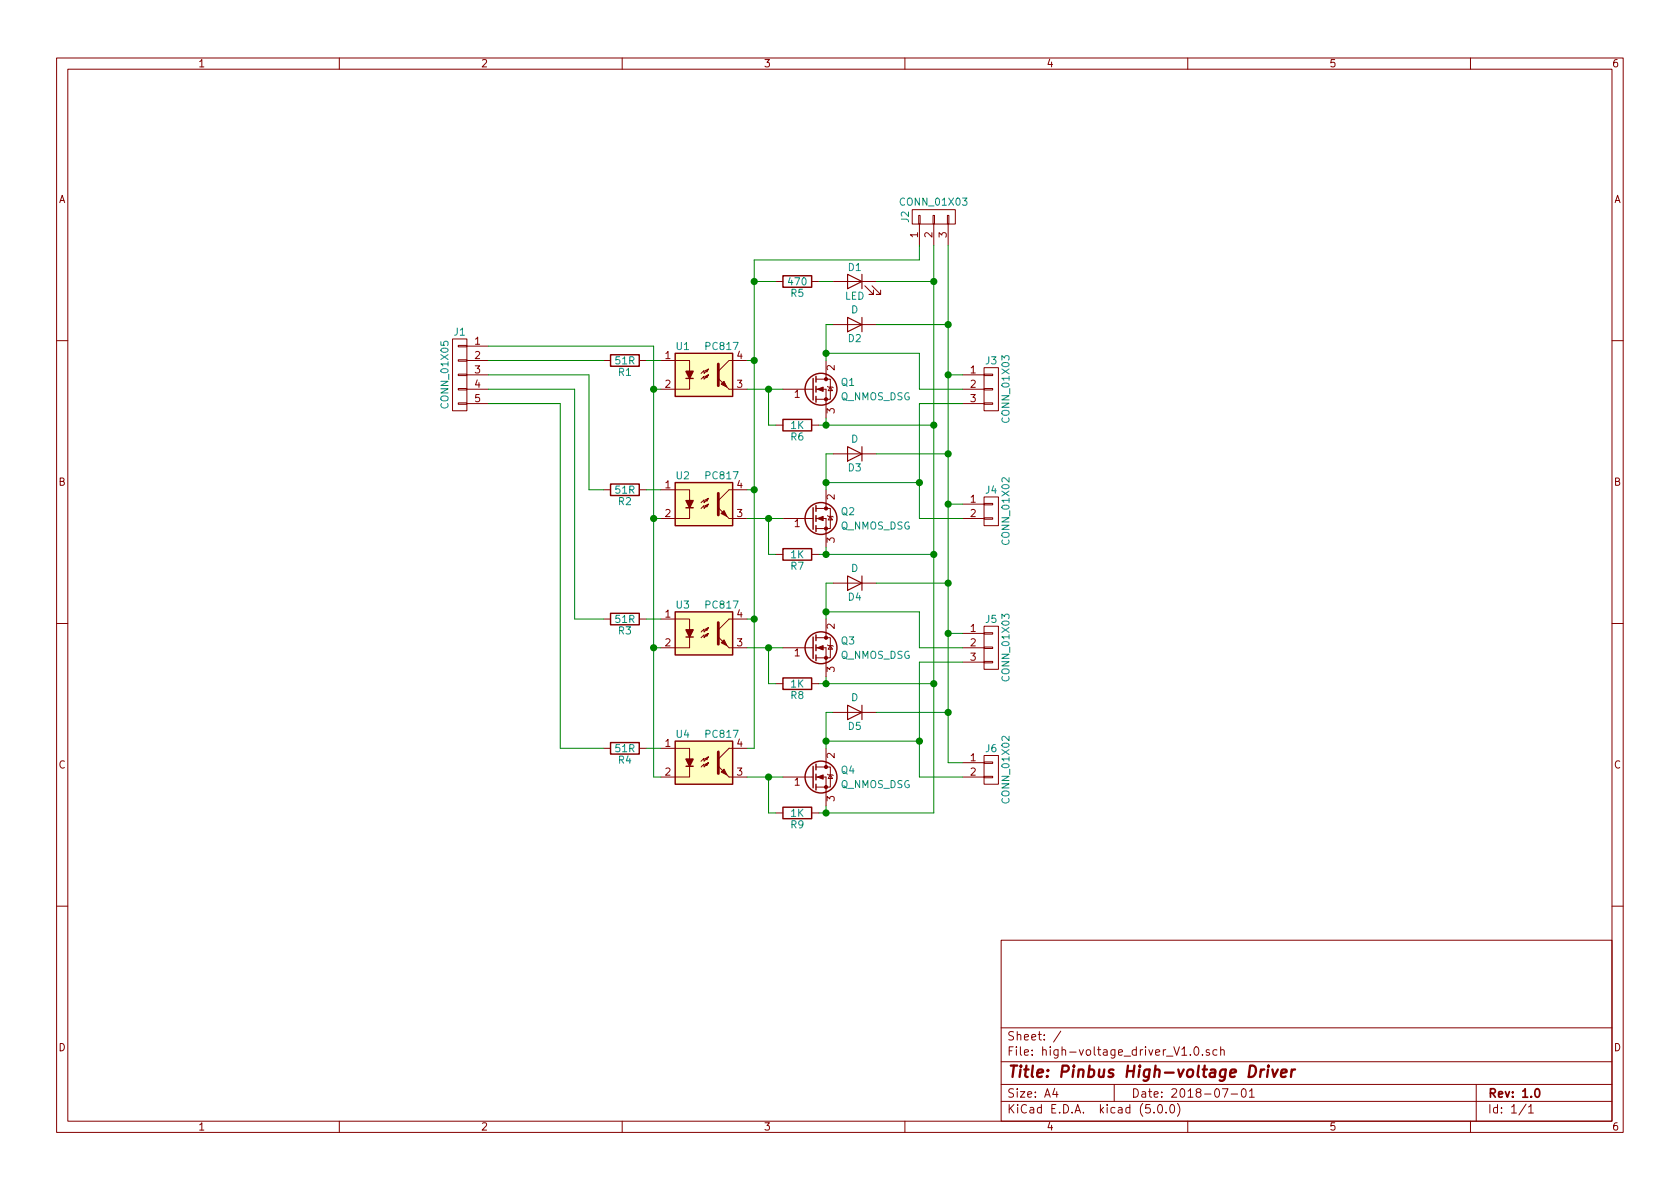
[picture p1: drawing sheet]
EESchema Schematic File Version 4
LIBS:high-voltage_driver_V1.0-cache
EELAYER 26 0
EELAYER END
$Descr A4 11693 8268
encoding utf-8
Sheet 1 1
Title "Pinbus High-voltage Driver"
Date "2018-07-01"
Rev "1.0"
Comp ""
Comment1 ""
Comment2 ""
Comment3 ""
Comment4 ""
$EndDescr
$Comp
L Device:Q_NMOS_GDS Q1
U 1 1
P 5650 2700
F 0 "Q1" H 5850 2750 50  0000 L CNN
F 1 "Q_NMOS_DSG" H 5850 2650 50  0000 L CNN
F 2 "TO_SOT_Packages_THT:TO-220-3_Horizontal" H 5850 2800 50  0001 C CNN
F 3 "" H 5650 2700 50  0000 C CNN
	1    5650 2700
	1    0    0    -1  
$EndComp
$Comp
L Device:Q_NMOS_GDS Q2
U 1 1
P 5650 3600
F 0 "Q2" H 5850 3650 50  0000 L CNN
F 1 "Q_NMOS_DSG" H 5850 3550 50  0000 L CNN
F 2 "TO_SOT_Packages_THT:TO-220-3_Horizontal" H 5850 3700 50  0001 C CNN
F 3 "" H 5650 3600 50  0000 C CNN
	1    5650 3600
	1    0    0    -1  
$EndComp
$Comp
L Device:Q_NMOS_GDS Q4
U 1 1
P 5650 5400
F 0 "Q4" H 5850 5450 50  0000 L CNN
F 1 "Q_NMOS_DSG" H 5850 5350 50  0000 L CNN
F 2 "TO_SOT_Packages_THT:TO-220-3_Horizontal" H 5850 5500 50  0001 C CNN
F 3 "" H 5650 5400 50  0000 C CNN
	1    5650 5400
	1    0    0    -1  
$EndComp
$Comp
L opto:PC817 U1
U 1 1
P 4900 2600
F 0 "U1" H 4700 2800 50  0000 L CNN
F 1 "PC817" H 4900 2800 50  0000 L CNN
F 2 "Housings_DIP:DIP-4_W7.62mm" H 4700 2400 50  0001 L CIN
F 3 "" H 4900 2600 50  0000 L CNN
	1    4900 2600
	1    0    0    -1  
$EndComp
$Comp
L opto:PC817 U2
U 1 1
P 4900 3500
F 0 "U2" H 4700 3700 50  0000 L CNN
F 1 "PC817" H 4900 3700 50  0000 L CNN
F 2 "Housings_DIP:DIP-4_W7.62mm" H 4700 3300 50  0001 L CIN
F 3 "" H 4900 3500 50  0000 L CNN
	1    4900 3500
	1    0    0    -1  
$EndComp
$Comp
L opto:PC817 U3
U 1 1
P 4900 4400
F 0 "U3" H 4700 4600 50  0000 L CNN
F 1 "PC817" H 4900 4600 50  0000 L CNN
F 2 "Housings_DIP:DIP-4_W7.62mm" H 4700 4200 50  0001 L CIN
F 3 "" H 4900 4400 50  0000 L CNN
	1    4900 4400
	1    0    0    -1  
$EndComp
$Comp
L opto:PC817 U4
U 1 1
P 4900 5300
F 0 "U4" H 4700 5500 50  0000 L CNN
F 1 "PC817" H 4900 5500 50  0000 L CNN
F 2 "Housings_DIP:DIP-4_W7.62mm" H 4700 5100 50  0001 L CIN
F 3 "" H 4900 5300 50  0000 L CNN
	1    4900 5300
	1    0    0    -1  
$EndComp
$Comp
L Device:D D2
U 1 1
P 5950 2250
F 0 "D2" H 5950 2350 50  0000 C CNN
F 1 "D" H 5950 2150 50  0000 C CNN
F 2 "Diodes_THT:D_DO-35_SOD27_P7.62mm_Horizontal" H 5950 2250 50  0001 C CNN
F 3 "" H 5950 2250 50  0000 C CNN
	1    5950 2250
	-1   0    0    1   
$EndComp
$Comp
L Device:D D3
U 1 1
P 5950 3150
F 0 "D3" H 5950 3250 50  0000 C CNN
F 1 "D" H 5950 3050 50  0000 C CNN
F 2 "Diodes_THT:D_DO-35_SOD27_P7.62mm_Horizontal" H 5950 3150 50  0001 C CNN
F 3 "" H 5950 3150 50  0000 C CNN
	1    5950 3150
	-1   0    0    1   
$EndComp
$Comp
L Device:D D4
U 1 1
P 5950 4050
F 0 "D4" H 5950 4150 50  0000 C CNN
F 1 "D" H 5950 3950 50  0000 C CNN
F 2 "Diodes_THT:D_DO-35_SOD27_P7.62mm_Horizontal" H 5950 4050 50  0001 C CNN
F 3 "" H 5950 4050 50  0000 C CNN
	1    5950 4050
	-1   0    0    1   
$EndComp
$Comp
L Device:D D5
U 1 1
P 5950 4950
F 0 "D5" H 5950 5050 50  0000 C CNN
F 1 "D" H 5950 4850 50  0000 C CNN
F 2 "Diodes_THT:D_DO-35_SOD27_P7.62mm_Horizontal" H 5950 4950 50  0001 C CNN
F 3 "" H 5950 4950 50  0000 C CNN
	1    5950 4950
	-1   0    0    1   
$EndComp
$Comp
L Device:R R6
U 1 1
P 5550 2950
F 0 "R6" V 5630 2950 50  0000 C CNN
F 1 "1K" V 5550 2950 50  0000 C CNN
F 2 "Resistors_THT:R_Axial_DIN0204_L3.6mm_D1.6mm_P7.62mm_Horizontal" V 5480 2950 50  0001 C CNN
F 3 "" H 5550 2950 50  0000 C CNN
	1    5550 2950
	0    1    1    0   
$EndComp
$Comp
L Device:R R7
U 1 1
P 5550 3850
F 0 "R7" V 5630 3850 50  0000 C CNN
F 1 "1K" V 5550 3850 50  0000 C CNN
F 2 "Resistors_THT:R_Axial_DIN0204_L3.6mm_D1.6mm_P7.62mm_Horizontal" V 5480 3850 50  0001 C CNN
F 3 "" H 5550 3850 50  0000 C CNN
	1    5550 3850
	0    1    1    0   
$EndComp
$Comp
L Device:R R8
U 1 1
P 5550 4750
F 0 "R8" V 5630 4750 50  0000 C CNN
F 1 "1K" V 5550 4750 50  0000 C CNN
F 2 "Resistors_THT:R_Axial_DIN0204_L3.6mm_D1.6mm_P7.62mm_Horizontal" V 5480 4750 50  0001 C CNN
F 3 "" H 5550 4750 50  0000 C CNN
	1    5550 4750
	0    1    1    0   
$EndComp
$Comp
L Device:R R9
U 1 1
P 5550 5650
F 0 "R9" V 5630 5650 50  0000 C CNN
F 1 "1K" V 5550 5650 50  0000 C CNN
F 2 "Resistors_THT:R_Axial_DIN0204_L3.6mm_D1.6mm_P7.62mm_Horizontal" V 5480 5650 50  0001 C CNN
F 3 "" H 5550 5650 50  0000 C CNN
	1    5550 5650
	0    1    1    0   
$EndComp
$Comp
L Device:R R1
U 1 1
P 4350 2500
F 0 "R1" V 4430 2500 50  0000 C CNN
F 1 "51R" V 4350 2500 50  0000 C CNN
F 2 "Resistors_THT:R_Axial_DIN0204_L3.6mm_D1.6mm_P7.62mm_Horizontal" V 4280 2500 50  0001 C CNN
F 3 "" H 4350 2500 50  0000 C CNN
	1    4350 2500
	0    1    1    0   
$EndComp
$Comp
L Device:R R2
U 1 1
P 4350 3400
F 0 "R2" V 4430 3400 50  0000 C CNN
F 1 "51R" V 4350 3400 50  0000 C CNN
F 2 "Resistors_THT:R_Axial_DIN0204_L3.6mm_D1.6mm_P7.62mm_Horizontal" V 4280 3400 50  0001 C CNN
F 3 "" H 4350 3400 50  0000 C CNN
	1    4350 3400
	0    1    1    0   
$EndComp
$Comp
L Device:R R3
U 1 1
P 4350 4300
F 0 "R3" V 4430 4300 50  0000 C CNN
F 1 "51R" V 4350 4300 50  0000 C CNN
F 2 "Resistors_THT:R_Axial_DIN0204_L3.6mm_D1.6mm_P7.62mm_Horizontal" V 4280 4300 50  0001 C CNN
F 3 "" H 4350 4300 50  0000 C CNN
	1    4350 4300
	0    1    1    0   
$EndComp
$Comp
L Device:R R4
U 1 1
P 4350 5200
F 0 "R4" V 4430 5200 50  0000 C CNN
F 1 "51R" V 4350 5200 50  0000 C CNN
F 2 "Resistors_THT:R_Axial_DIN0204_L3.6mm_D1.6mm_P7.62mm_Horizontal" V 4280 5200 50  0001 C CNN
F 3 "" H 4350 5200 50  0000 C CNN
	1    4350 5200
	0    1    1    0   
$EndComp
$Comp
L conn:CONN_01X03 J2
U 1 1
P 6500 1500
F 0 "J2" H 6500 1700 50  0000 C CNN
F 1 "CONN_01X03" V 6600 1500 50  0000 C CNN
F 2 "Connectors_Molex:Molex_KK-41791-03_03x3.96mm_Straight" H 6500 1500 50  0001 C CNN
F 3 "" H 6500 1500 50  0000 C CNN
	1    6500 1500
	0    -1   -1   0   
$EndComp
$Comp
L conn:CONN_01X03 J3
U 1 1
P 6900 2700
F 0 "J3" H 6900 2900 50  0000 C CNN
F 1 "CONN_01X03" V 7000 2700 50  0000 C CNN
F 2 "Connectors_Molex:Molex_KK-41791-03_03x3.96mm_Straight" H 6900 2700 50  0001 C CNN
F 3 "" H 6900 2700 50  0000 C CNN
	1    6900 2700
	1    0    0    -1  
$EndComp
$Comp
L conn:CONN_01X02 J4
U 1 1
P 6900 3550
F 0 "J4" H 6900 3700 50  0000 C CNN
F 1 "CONN_01X02" V 7000 3550 50  0000 C CNN
F 2 "Connectors_Molex:Molex_KK-41791-02_02x3.96mm_Straight" H 6900 3550 50  0001 C CNN
F 3 "" H 6900 3550 50  0000 C CNN
	1    6900 3550
	1    0    0    -1  
$EndComp
$Comp
L conn:CONN_01X03 J5
U 1 1
P 6900 4500
F 0 "J5" H 6900 4700 50  0000 C CNN
F 1 "CONN_01X03" V 7000 4500 50  0000 C CNN
F 2 "Connectors_Molex:Molex_KK-41791-03_03x3.96mm_Straight" H 6900 4500 50  0001 C CNN
F 3 "" H 6900 4500 50  0000 C CNN
	1    6900 4500
	1    0    0    -1  
$EndComp
$Comp
L conn:CONN_01X02 J6
U 1 1
P 6900 5350
F 0 "J6" H 6900 5500 50  0000 C CNN
F 1 "CONN_01X02" V 7000 5350 50  0000 C CNN
F 2 "Connectors_Molex:Molex_KK-41791-02_02x3.96mm_Straight" H 6900 5350 50  0001 C CNN
F 3 "" H 6900 5350 50  0000 C CNN
	1    6900 5350
	1    0    0    -1  
$EndComp
$Comp
L conn:CONN_01X05 J1
U 1 1
P 3200 2600
F 0 "J1" H 3200 2900 50  0000 C CNN
F 1 "CONN_01X05" V 3300 2600 50  0000 C CNN
F 2 "Connectors_JST:JST_XH_B05B-XH-A_05x2.50mm_Straight" H 3200 2600 50  0001 C CNN
F 3 "" H 3200 2600 50  0000 C CNN
	1    3200 2600
	-1   0    0    -1  
$EndComp
$Comp
L Device:R R5
U 1 1
P 5550 1950
F 0 "R5" V 5630 1950 50  0000 C CNN
F 1 "470" V 5550 1950 50  0000 C CNN
F 2 "Resistors_THT:R_Axial_DIN0204_L3.6mm_D1.6mm_P7.62mm_Horizontal" V 5480 1950 50  0001 C CNN
F 3 "" H 5550 1950 50  0000 C CNN
	1    5550 1950
	0    1    1    0   
$EndComp
$Comp
L Device:LED D1
U 1 1
P 5950 1950
F 0 "D1" H 5950 2050 50  0000 C CNN
F 1 "LED" H 5950 1850 50  0000 C CNN
F 2 "LEDs:LED_D3.0mm" H 5950 1950 50  0001 C CNN
F 3 "" H 5950 1950 50  0000 C CNN
	1    5950 1950
	-1   0    0    -1  
$EndComp
Wire Wire Line
	5400 2950 5350 2950
Wire Wire Line
	5350 2950 5350 2700
Wire Wire Line
	5200 2700 5350 2700
Connection ~ 5350 2700
Wire Wire Line
	5700 2950 5750 2950
Wire Wire Line
	5750 2950 5750 2900
Wire Wire Line
	5750 2250 5750 2450
Wire Wire Line
	5750 2450 6400 2450
Wire Wire Line
	6400 2450 6400 2700
Wire Wire Line
	6400 2700 6700 2700
Wire Wire Line
	5750 2250 5800 2250
Connection ~ 5750 2450
Wire Wire Line
	6700 2600 6600 2600
Wire Wire Line
	6600 1700 6600 2250
Wire Wire Line
	6600 2250 6100 2250
Wire Wire Line
	5400 3850 5350 3850
Wire Wire Line
	5350 3850 5350 3600
Wire Wire Line
	5200 3600 5350 3600
Connection ~ 5350 3600
Wire Wire Line
	6500 3850 5750 3850
Wire Wire Line
	5750 3850 5750 3800
Connection ~ 5750 2950
Connection ~ 5750 3850
Connection ~ 6500 2950
Wire Wire Line
	5750 3400 5750 3350
Wire Wire Line
	5750 3150 5800 3150
Wire Wire Line
	5750 3350 6400 3350
Wire Wire Line
	6400 2800 6400 3350
Wire Wire Line
	6400 3600 6700 3600
Connection ~ 5750 3350
Wire Wire Line
	6600 3150 6100 3150
Wire Wire Line
	6600 3500 6700 3500
Connection ~ 6600 2600
Connection ~ 6600 3150
Connection ~ 6600 2250
Wire Wire Line
	6400 2800 6700 2800
Connection ~ 6400 3350
Wire Wire Line
	5200 2500 5250 2500
Wire Wire Line
	5250 3400 5200 3400
Connection ~ 5250 2500
Connection ~ 6500 3850
Connection ~ 5250 3400
Wire Wire Line
	5250 1800 5250 1950
Wire Wire Line
	5250 4300 5200 4300
Wire Wire Line
	5200 4500 5350 4500
Wire Wire Line
	5350 4500 5350 4750
Connection ~ 5350 4500
Wire Wire Line
	5350 4750 5400 4750
Wire Wire Line
	6500 4750 5750 4750
Wire Wire Line
	5750 4750 5750 4700
Wire Wire Line
	6500 1700 6500 1950
Connection ~ 5750 4750
$Comp
L Device:Q_NMOS_GDS Q3
U 1 1
P 5650 4500
F 0 "Q3" H 5850 4550 50  0000 L CNN
F 1 "Q_NMOS_DSG" H 5850 4450 50  0000 L CNN
F 2 "TO_SOT_Packages_THT:TO-220-3_Horizontal" H 5850 4600 50  0001 C CNN
F 3 "" H 5650 4500 50  0000 C CNN
	1    5650 4500
	1    0    0    -1  
$EndComp
Wire Wire Line
	5750 4300 5750 4250
Wire Wire Line
	5750 4050 5800 4050
Wire Wire Line
	5750 4250 6400 4250
Wire Wire Line
	6400 4250 6400 4500
Wire Wire Line
	6400 4500 6700 4500
Connection ~ 5750 4250
Wire Wire Line
	6600 4050 6100 4050
Connection ~ 6600 3500
Wire Wire Line
	6600 4400 6700 4400
Connection ~ 6600 4050
Wire Wire Line
	5750 5200 5750 5150
Wire Wire Line
	5750 4950 5800 4950
Wire Wire Line
	5200 5400 5350 5400
Wire Wire Line
	5250 5200 5200 5200
Connection ~ 5250 4300
Wire Wire Line
	6500 5650 5750 5650
Wire Wire Line
	5750 5650 5750 5600
Wire Wire Line
	5400 5650 5350 5650
Wire Wire Line
	5350 5650 5350 5400
Connection ~ 5350 5400
Wire Wire Line
	6400 5400 6700 5400
Wire Wire Line
	6400 4600 6400 5150
Wire Wire Line
	6400 5150 5750 5150
Connection ~ 5750 5150
Wire Wire Line
	6600 4950 6100 4950
Connection ~ 6600 4400
Wire Wire Line
	6600 5300 6700 5300
Connection ~ 6600 4950
Wire Wire Line
	6400 4600 6700 4600
Connection ~ 6400 5150
Connection ~ 5750 5650
Connection ~ 6500 4750
Wire Wire Line
	5250 1800 6400 1800
Wire Wire Line
	6400 1800 6400 1700
Wire Wire Line
	5400 1950 5250 1950
Connection ~ 5250 1950
Wire Wire Line
	5700 1950 5800 1950
Wire Wire Line
	6100 1950 6500 1950
Connection ~ 6500 1950
Wire Wire Line
	4500 5200 4600 5200
Wire Wire Line
	4500 4300 4600 4300
Wire Wire Line
	4500 3400 4600 3400
Wire Wire Line
	4500 2500 4600 2500
Wire Wire Line
	3400 2500 4200 2500
Wire Wire Line
	3400 2600 4100 2600
Wire Wire Line
	4100 2600 4100 3400
Wire Wire Line
	4100 3400 4200 3400
Wire Wire Line
	3400 2700 4000 2700
Wire Wire Line
	4000 2700 4000 4300
Wire Wire Line
	4000 4300 4200 4300
Wire Wire Line
	3400 2800 3900 2800
Wire Wire Line
	3900 2800 3900 5200
Wire Wire Line
	3900 5200 4200 5200
Wire Wire Line
	3400 2400 4550 2400
Wire Wire Line
	4550 2400 4550 2700
Wire Wire Line
	4550 2700 4600 2700
Wire Wire Line
	4550 3600 4600 3600
Connection ~ 4550 2700
Wire Wire Line
	4550 4500 4600 4500
Connection ~ 4550 3600
Wire Wire Line
	4550 5400 4600 5400
Connection ~ 4550 4500
Wire Wire Line
	5350 2700 5450 2700
Wire Wire Line
	5750 2450 5750 2500
Wire Wire Line
	5350 3600 5450 3600
Wire Wire Line
	5750 2950 6500 2950
Wire Wire Line
	5750 3850 5700 3850
Wire Wire Line
	6500 2950 6500 3850
Wire Wire Line
	5750 3350 5750 3150
Wire Wire Line
	6600 2600 6600 3150
Wire Wire Line
	6600 3150 6600 3500
Wire Wire Line
	6600 2250 6600 2600
Wire Wire Line
	6400 3350 6400 3600
Wire Wire Line
	5250 2500 5250 3400
Wire Wire Line
	6500 3850 6500 4750
Wire Wire Line
	5250 3400 5250 4300
Wire Wire Line
	5350 4500 5450 4500
Wire Wire Line
	5750 4750 5700 4750
Wire Wire Line
	5750 4250 5750 4050
Wire Wire Line
	6600 3500 6600 4050
Wire Wire Line
	6600 4050 6600 4400
Wire Wire Line
	5250 4300 5250 5200
Wire Wire Line
	5350 5400 5450 5400
Wire Wire Line
	5750 5150 5750 4950
Wire Wire Line
	6600 4400 6600 4950
Wire Wire Line
	6600 4950 6600 5300
Wire Wire Line
	6400 5150 6400 5400
Wire Wire Line
	5750 5650 5700 5650
Wire Wire Line
	6500 4750 6500 5650
Wire Wire Line
	5250 1950 5250 2500
Wire Wire Line
	6500 1950 6500 2950
Wire Wire Line
	4550 2700 4550 3600
Wire Wire Line
	4550 3600 4550 4500
Wire Wire Line
	4550 4500 4550 5400
$EndSCHEMATC
